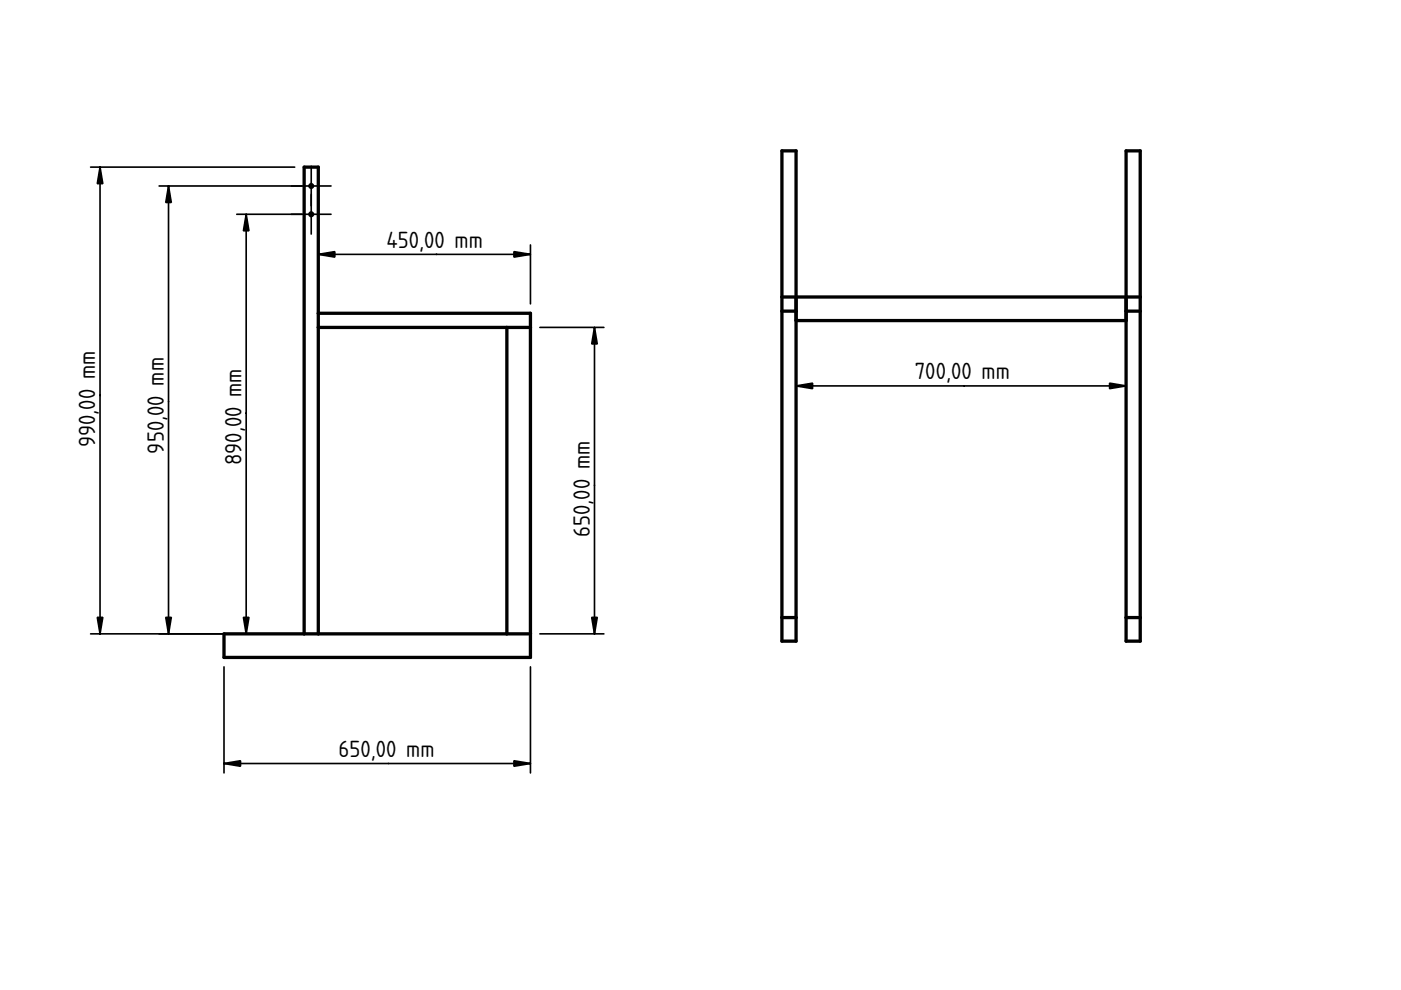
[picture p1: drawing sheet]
<svg xmlns="http://www.w3.org/2000/svg" width="297mm" height="210mm" viewBox="0 0 297 210" stroke-linecap="round" stroke-linejoin="round" font-family="sans-serif">
<path d="M80 87.4h.1" fill="none" stroke="#000" stroke-width=".21"/>
<g fill="#fff">
<path d="M67.5 69.4h40v65h-40z" fill-rule="evenodd"/>
<path d="M47.5 134.4h65v5h-65z" fill-rule="evenodd"/>
<path d="M107.5 69.4h5v65h-5z" fill-rule="evenodd"/>
<path d="M64.5 35.4h3v99h-3z" fill-rule="evenodd"/>
<path d="M67.5 66.4h45v3h-45z" fill-rule="evenodd"/>
<circle cx="66" cy="39.4" r=".3"/>
<circle cx="66" cy="45.4" r=".3"/>
</g>
<g fill="none" stroke="#000" stroke-width=".7">
<path d="M67.5 66.4h45v73h-65v-5h65M67.5 69.4h45M107.5 69.4v65M64.5 134.4v-99h3v99"/>
<circle cx="66" cy="39.4" r=".3"/>
<circle cx="66" cy="45.4" r=".3"/>
</g>
<g fill="#000" stroke="#000" stroke-width=".35">
<path d="M21.2 35.4l.6 3.5h-1.2zM35.7 39.4l.6 3.5h-1.2zM52.2 45.4l.6 3.5h-1.2zM67.5 53.9l3.5-.6v1.2zM109 53.3l3.5 .6-3.5 .6zM126 69.4l.6 3.5h-1.1zM20.6 130.9h1.2l-.6 3.5zM35.1 130.9h1.2l-.6 3.5zM51.6 130.9h1.2l-.6 3.5zM125.5 130.9h1.1l-.6 3.5zM47.5 161.9l3.5-.6v1.2zM109 161.3l3.5 .6-3.5 .6z"/>
<path d="M66 35.2v8.4zM61.8 39.4h8.4z" fill-rule="evenodd"/>
<path d="M66 41.2v8.4zM61.8 45.4h8.4z" fill-rule="evenodd"/>
</g>
<path d="M80 87.4h.1" fill="none" stroke="#000" stroke-width=".21"/>
<g fill="none" stroke="#000" stroke-width=".35">
<path d="M19.2 35.4h43.3M21.2 35.4v99M33.7 39.4h30.3M35.7 39.4v95M50.2 45.4h13.8M52.2 45.4v89M67.5 51.9v12.5M67.5 53.9h45M112.5 51.9v12.5M114.5 69.4h13.5M126 69.4v65M19.2 134.4h43.3"/>
<path d="M114.5 134.4h13.5M47.5 141.4v22.5M112.5 141.4v22.5M47.5 161.9h65"/>
</g>
<path d="M165.8 32h3v31h70v-31h3v103.9h-3v-67.9h-70v67.9h-3z" fill-rule="evenodd" fill="#fff"/>
<path d="M203.8 84h.1" fill="none" stroke="#000" stroke-width=".21"/>
<g fill="#fff">
<path d="M168.8 63h70v5h-70z" fill-rule="evenodd"/>
<path d="M238.8 66h3v64.9h-3z" fill-rule="evenodd"/>
<path d="M165.8 66h3v64.9h-3z" fill-rule="evenodd"/>
<path d="M165.8 32h3v31h-3z" fill-rule="evenodd"/>
<path d="M238.8 32h3v31h-3z" fill-rule="evenodd"/>
<path d="M238.8 130.9h3v5h-3z" fill-rule="evenodd"/>
<path d="M165.8 130.9h3v5h-3z" fill-rule="evenodd"/>
<path d="M238.8 63h3v3h-3z" fill-rule="evenodd"/>
<path d="M165.8 63h3v3h-3z" fill-rule="evenodd"/>
</g>
<path d="M165.8 32h3v103.9h-3zM238.8 32h3v103.9h-3zM165.8 66h3M165.8 63h76M168.8 68h70M238.8 66h3M165.8 130.9h3M238.8 130.9h3" fill="none" stroke="#000" stroke-width=".7"/>
<path d="M203.8 84h.1" fill="none" stroke="#000" stroke-width=".21"/>
<path d="M168.8 70v13.8M238.8 70v13.8M168.8 81.8h70" fill="none" stroke="#000" stroke-width=".35"/>
<path d="M168.8 81.8l3.5-.6v1.2zM235.3 81.2l3.5 .6-3.5 .6z" fill="#000" stroke="#000" stroke-width=".35"/>
<g font-size="4.7">
<text x="81.9" y="52.5">450,00 mm</text>
<text x="193.9" y="80.4">700,00 mm</text>
<text x="20.2" y="94.9" transform="rotate(-90 20.2 94.9)">990,00 mm</text>
<text x="34.7" y="96.2" transform="rotate(-90 34.7 96.2)">950,00 mm</text>
<text x="51.2" y="98.7" transform="rotate(-90 51.2 98.7)">890,00 mm</text>
<text x="125" y="113.9" transform="rotate(-90 125 113.9)">650,00 mm</text>
<text x="71.7" y="160.5">650,00 mm</text>
</g>
</svg>
